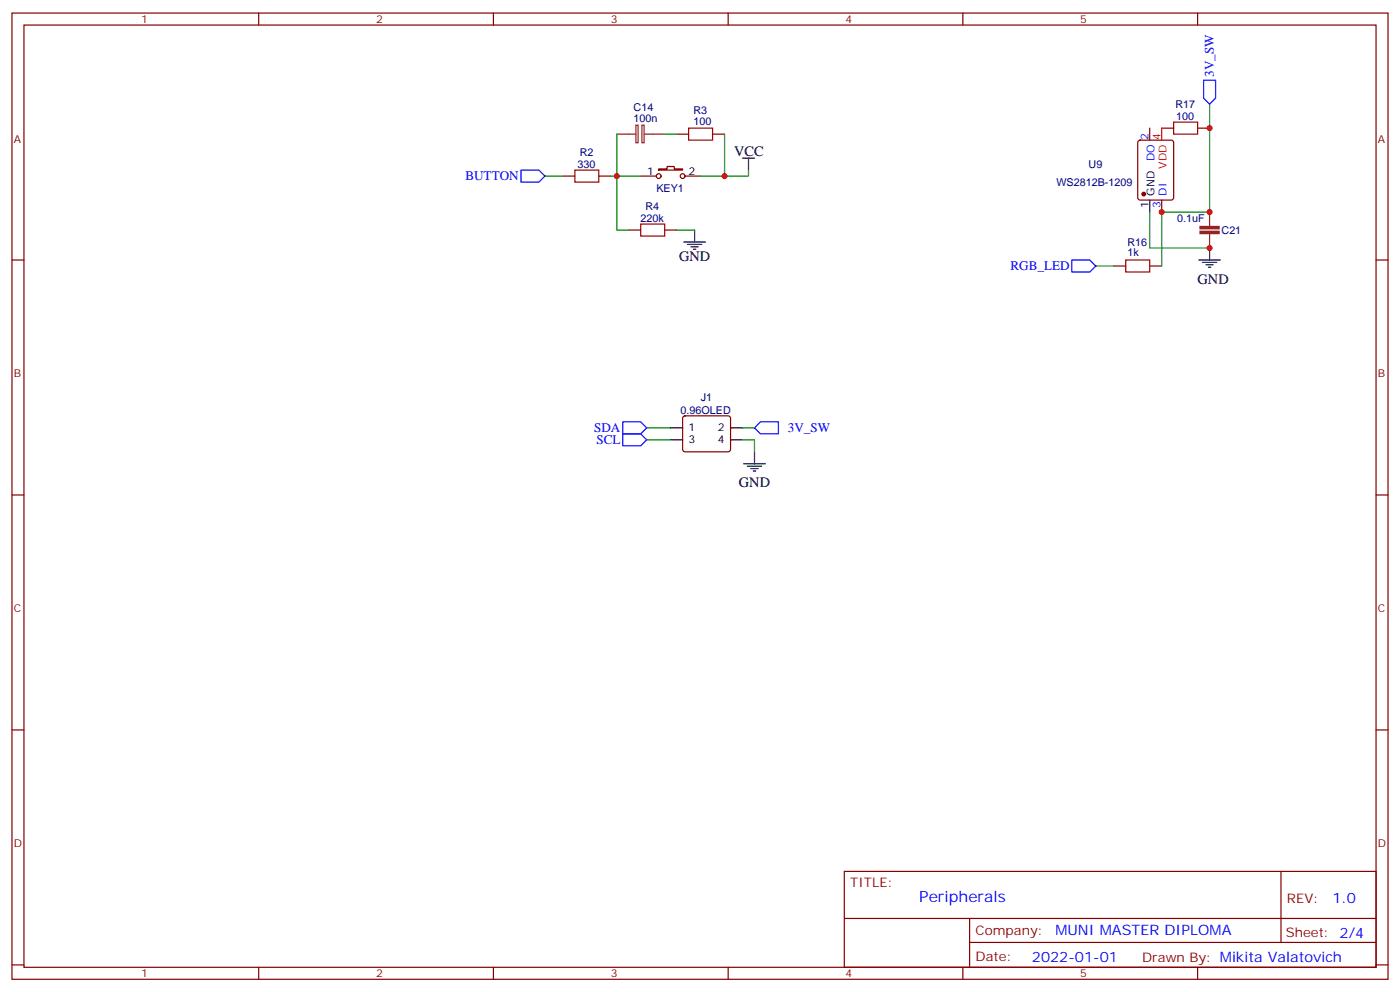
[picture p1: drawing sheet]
<svg xmlns="http://www.w3.org/2000/svg" width="412mm" height="292mm" viewBox="0 0 412 292" stroke-linecap="round" stroke-linejoin="round" font-family="sans-serif">
<g fill="none" stroke="#870000" stroke-width=".35">
<path d="M3.5 3.8h405.4v284.4h-405.4zM7.1 7.4h398.2v277.3h-398.2zM76.2 3.8v3.6M145.3 3.8v3.6M214.5 3.8v3.6M283.6 3.8v3.6M352.8 3.8v3.6M199.3 39.5h3.5M209.9 39.5h3.5M338.7 37.7v3.5M342.2 37.7h3.5M352.8 37.7h3.5"/>
<path d="M165.8 51.8h3.5M176.4 51.8h3.5M188.7 51.8h4.6M194 49.7h2.5v-.7h2.1v.7h2.5v.4h-7.1zM201.8 51.8h4.6M335.4 41.4l.4-.2h9.2l.7 .5v16.5l-.4 .6-9.5 .1-.6-.5-.1-16.5zM342.2 58.9v3.5M3.5 76.5h3.6M185.2 67.7h3.5M195.8 67.7h3.5M328.1 78.3h3.5M338.7 78.3h3.5"/>
<path d="M405.3 76.5h3.6M201.3 122.6l.5-.2h12.7l.5 .2 .2 .5-.1 9.4-.6 .5-13-.1-.4-.6v-9.2zM3.5 145.7h3.6M405.3 145.7h3.6M3.5 214.8h3.6M405.3 214.8h3.6M248.7 256.4h156.6v28.3h-156.6zM377.3 256.5v20.8M248.7 270.3h156.5M285.6 277.3h119.6M285.6 270.3v14.1M3.5 284h3.6"/>
<path d="M76.2 284.7v3.5M145.3 284.7v3.5M214.5 284.7v3.5M283.6 284.7v3.5M352.8 284.7v3.5M405.3 284h3.6"/>
<circle cx="194" cy="51.8" r=".71"/>
<circle cx="201.1" cy="51.8" r=".71"/>
</g>
<circle cx="336.9" cy="57.1" r=".53" fill="#870000" stroke="#870000" stroke-width=".35"/>
<g fill="none" stroke="#000" stroke-width=".35">
<path d="M218.7 46.5h3.5M220.5 46.5v3.6M338.7 58.9v3.5M201.4 71.2h6.4M202.5 71.9h4.2M203.6 72.6h2.1M204.3 73.3h.7M204.6 67.7v3.5M353.1 76.5h6.4M354.2 77.2h4.2M355.2 77.9h2.2M356 78.6h.7"/>
<path d="M356.3 73v3.5M197.6 125.9h3.5M197.6 129.4h3.5M215.2 125.9h3.5M215.2 129.4h3.5M219.1 136.5h6.3M220.1 137.2h4.3M221.2 137.9h2.1M221.9 138.6h.7M222.2 133v3.5"/>
</g>
<path d="M342.2 37.7v3.5" fill="none" stroke="#f00" stroke-width=".35"/>
<path d="M354.5 23.6h3.6v5.3l-1.8 1.8-1.8-1.8zM153.5 50.1h5.2l1.8 1.7-1.8 1.8h-5.2zM315.7 76.5h5.3l1.8 1.8-1.8 1.7h-5.3zM183.4 127.7h5.3l1.8 1.7-1.8 1.8h-5.3zM183.4 124.1h5.3l1.8 1.8-1.8 1.8h-5.3zM222.2 125.9l1.8-1.8h5.3v3.6h-5.3z" fill="none" stroke="#00f" stroke-width=".35"/>
<path d="M202.8 37.7h7.1v3.5h-7.1zM345.7 35.9h7.1v3.6h-7.1zM169.3 50.1h7.1v3.5h-7.1zM188.7 65.9h7.1v3.6h-7.1zM331.6 76.5h7.1v3.5h-7.1z" fill="none" stroke="#a10000" stroke-width=".35"/>
<g fill="none" stroke="#008700" stroke-width=".35">
<path d="M181.7 39.5v28.2h3.5M195.8 39.5h3.5M213.4 39.5v12.3h-7M356.3 30.7v31.7h-14.1v15.9M160.5 51.8h5.3M179.9 51.8h8.8M220.5 50.1v1.7h-7.1M199.3 67.7h5.3M322.8 78.3h5.3M338.7 62.4v10.6h17.6M190.5 125.9h7.1M190.5 129.4h7.1"/>
<path d="M218.7 129.4h3.5v3.6M218.7 125.9h3.5"/>
</g>
<path d="M181.7 39.5h5.6M187.3 36.8h.7v5.2h-.7zM189.1 36.8h.6v5.2h-.6zM189.8 39.5h6M356.3 62.4v4.2M356.3 68.8v4.2" fill="none" stroke="#8c2424" stroke-width=".35"/>
<g fill="#8c2424" stroke="#8c2424" stroke-width=".35">
<path d="M353.5 68.1h5.6v.7h-5.6z"/>
<path d="M353.5 66.6h5.6v.7h-5.6z"/>
</g>
<g fill="#c00">
<circle cx="342.2" cy="62.4" r=".88"/>
<circle cx="356.3" cy="62.4" r=".88"/>
<circle cx="181.7" cy="51.8" r=".88"/>
<circle cx="213.4" cy="51.8" r=".88"/>
<circle cx="356.3" cy="73" r=".88"/>
<circle cx="356.3" cy="37.7" r=".88"/>
</g>
<text font-size="4.6" fill="#00f" x="270.8" y="265.5">Peripherals</text>
<g font-size="4.2">
<text x="216.3" y="45.8">VCC</text>
<text x="200" y="76.9">GND</text>
<text x="352.8" y="83.6">GND</text>
<text x="217.7" y="143.2">GND</text>
</g>
<g font-size="4.2" fill="#00f">
<text x="392.5" y="265.7">1.0</text>
<text x="310.9" y="275.3">MUNI MASTER DIPLOMA</text>
<text x="304" y="283.1">2022-01-01</text>
</g>
<g font-size="3.9" fill="#00f">
<text x="357.5" y="22.6" transform="rotate(-90 357.5 22.6)">3V_SW</text>
<text x="137.1" y="53.1">BUTTON</text>
<text x="297.6" y="79.6">RGB_LED</text>
<text x="175" y="127.2">SDA</text>
<text x="175.7" y="130.7">SCL</text>
<text x="232.1" y="127.2">3V_SW</text>
</g>
<g font-size="3.9" fill="#800">
<text x="250.5" y="261">TITLE:</text>
<text x="379.1" y="265.7">REV:</text>
<text x="287.4" y="275.2">Company:</text>
<text x="378.7" y="275.8">Sheet: 2/4</text>
<text x="287.4" y="282.9">Date:</text>
<text x="336.4" y="283">Drawn By: Mikita Valatovich</text>
</g>
<g font-size="3.2" fill="#800">
<text x="41.6" y="6.8">1</text>
<text x="110.8" y="6.8">2</text>
<text x="179.9" y="6.8">3</text>
<text x="249.1" y="6.8">4</text>
<text x="318.2" y="6.8">5</text>
<text x="4.1" y="41.9">A</text>
<text x="405.9" y="41.9">A</text>
<text x="4.1" y="111.1">B</text>
<text x="405.9" y="111.1">B</text>
<text x="4.1" y="180.2">C</text>
<text x="405.9" y="180.2">C</text>
<text x="4.1" y="249.4">D</text>
<text x="405.9" y="249.4">D</text>
<text x="41.6" y="287.7">1</text>
<text x="110.8" y="287.7">2</text>
<text x="179.9" y="287.7">3</text>
<text x="249.1" y="287.7">4</text>
<text x="318.2" y="287.7">5</text>
</g>
<g font-size="3.2" fill="#000080">
<text x="186.6" y="35.8">100n</text>
<text x="186.6" y="32.6">C14</text>
<text x="204.3" y="33.5">R3</text>
<text x="346.2" y="31.8">R17</text>
<text x="346.5" y="35.3">100</text>
<text x="204.3" y="36.7">100</text>
<text x="170.8" y="45.8">R2</text>
<text x="170.1" y="49.4">330</text>
<text x="320.7" y="49.4">U9</text>
<text x="193.3" y="56.5">KEY1</text>
<text x="311.2" y="54.7">WS2812B-1209</text>
<text x="188.7" y="65.3">220k</text>
<text x="190.2" y="61.7">R4</text>
<text x="346.8" y="65.3">0.1uF</text>
<text x="359.8" y="68.8">C21</text>
<text x="332.1" y="75.5">1k</text>
<text x="332.1" y="72.3">R16</text>
<text x="206.4" y="118.1">J1</text>
<text x="200.5" y="121.7">0.96OLED</text>
</g>
<g font-size="3.2" fill="#00f">
<text x="338.3" y="41.1" transform="rotate(-90 338.3 41.1)">2</text>
<text x="340.1" y="47.5" transform="rotate(-90 340.1 47.5)">DO</text>
<text x="343.6" y="57.6" transform="rotate(-90 343.6 57.6)">DI</text>
<text x="341.8" y="61.1" transform="rotate(-90 341.8 61.1)">3</text>
</g>
<g font-size="3.2" fill="#f00">
<text x="341.8" y="41.1" transform="rotate(-90 341.8 41.1)">4</text>
<text x="343.6" y="49.6" transform="rotate(-90 343.6 49.6)">VDD</text>
</g>
<g font-size="3.2">
<text x="190.6" y="51.5">1</text>
<text x="202.8" y="51.5">2</text>
<text x="340.1" y="57.6" transform="rotate(-90 340.1 57.6)">GND</text>
<text x="338.3" y="61.1" transform="rotate(-90 338.3 61.1)">1</text>
<text x="202.8" y="127">1</text>
<text x="202.8" y="130.5">3</text>
<text x="211.4" y="127">2</text>
<text x="211.4" y="130.5">4</text>
</g>
</svg>
